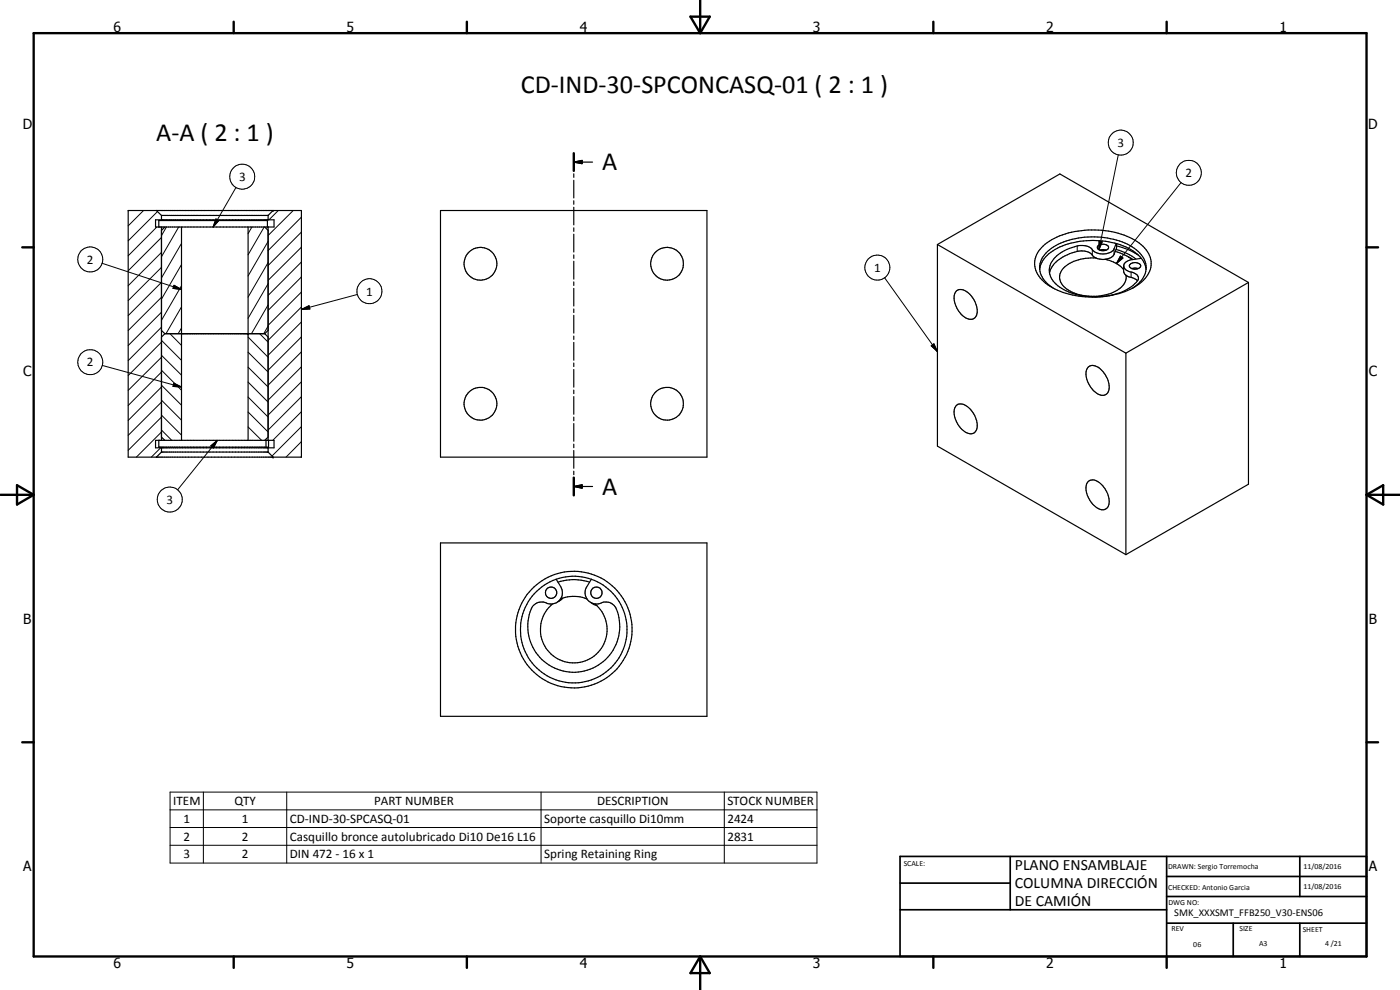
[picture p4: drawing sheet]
<svg xmlns="http://www.w3.org/2000/svg" width="420mm" height="297mm" viewBox="0 0 420 297" stroke-linecap="round" stroke-linejoin="round" font-family="sans-serif">
<g fill="none" stroke="#000" stroke-width=".35">
<path d="M172.2 48.6l2.5-.5v1zM172.2 46v5.3M172.2 52.2v1M172.2 54.1v5.3M172.2 48.6h5.6M38.5 63.2h52v74h-52zM46.7 66h35.5v2.1h-35.5zM46.9 63.2l1.6 1.4M47.7 68.1v-1.9h32.6v1.9M48.5 64.6v1.4M48.5 68.1v64M48.5 64.6h32"/>
<path d="M49.5 68.1l-1 1M54.5 68.1v64M74.5 68.1v64M79.4 68.1l1.1 1M80.5 64.6v1.4M80.5 68.1v64M81.9 63.2l-1.4 1.4M132.2 63.2h80v74h-80zM172.2 60.2v1.1M172.2 62.2v5.3M172.2 68.4v1M172.2 70.3v5.3"/>
<path d="M172.2 76.5v1M172.2 78.4v5.3M281.3 73.4l56.6 32.6M281.3 73.4l36.8-21.2 56.6 32.6M281.3 73.4v60.5l56.6 32.5M313.1 73.8a20.9 20.9 0 0 1 13.5-4.8 22.4 22.4 0 0 1 16.5 4.9 6.7 6.7 0 0 1-.5 10.7 23.5 23.5 0 0 1-16.8 4.5 20.4 20.4 0 0 1-13.6-5.7 6.6 6.6 0 0 1 .9-9.6zM329 77.4a12.7 12.7 0 0 0-10.2 3.4 4.1 4.1 0 0 0 1.8 6.2 14.7 14.7 0 0 0 16-.9 3.9 3.9 0 0 0 1.3-3.5M329.5 73.8a2.23 2.23 0 0 1 3.2 .3 1.71 1.71 0 0 1-2.5 1l-.8-.6zM330.1 75.1l.8-.2 1 .2M331.7 77.8a9.4 9.4 0 0 1 5.5 3.1M334.7 75.4l2.8 1.1 2.5 1.4M334.9 74.8a16.8 16.8 0 0 1 6 2.9"/>
<path d="M335 73.1l-.7 1.6a4.5 4.5 0 0 1-6.9-.2 5.1 5.1 0 0 0-4.1-.7 11.4 11.4 0 0 0-8 5.4 5.7 5.7 0 0 0 2.7 6.9 20.9 20.9 0 0 0 21.5-.1l1.1-.9a1.62 1.62 0 0 0 .5-2.8l-.9-.5a3.8 3.8 0 0 1-2.9-1.7v-.2M335.1 73.8a19 19 0 0 1 6.6 2.8M335.1 73.1a4.6 4.6 0 0 1-1.6 4.1 5 5 0 0 1-5.7-.6 4.1 4.1 0 0 0-4.5-1.2 12.4 12.4 0 0 0-7.5 4.6l-.8 1.9M338.7 77.1l1.2 .8M339.1 79.4a2.06 2.06 0 0 1 3.2 .4 1.97 1.97 0 0 1-3.4 0zM342.5 77.5l-2.7 .4a2.6 2.6 0 0 0-2.5 1.8l-.1 1.7a2.6 2.6 0 0 0 2.7 2l1.5 .8M48.5 99.1l1 1M80.5 99.1l-1.1 1M172.2 84.6v1M172.2 86.5v5.3M172.2 92.7v1.1M172.2 94.6v5.3"/>
<path d="M287 87.4a2.92 2.92 0 0 1 4 .9 7.1 7.1 0 0 1 2.1 6.2 2.04 2.04 0 0 1-3.2 .9 7 7 0 0 1-3.3-7.4zM312 80.8a8 8 0 0 0 4.1 5.7M312 80.8a7.8 7.8 0 0 1 4.9-7.1 24.6 24.6 0 0 1 23.5 .8 7 7 0 0 1 3.5 6.3M312 80.8a7.9 7.9 0 0 1 4.6-6 24.9 24.9 0 0 1 23.4 .5 8 8 0 0 1 3.9 5.5M339.7 80.6l.8-.2 1.1 .2M343.9 80.8a7.8 7.8 0 0 1-4 5.7M374.7 84.8l-36.8 21.2M374.7 84.8v60.5l-36.8 21.1M49.5 100.1h29.9M49.5 100.1l-1 1M79.4 100.1l1.1 1M172.2 100.8v1.1"/>
<path d="M172.2 102.7v5.4M172.2 108.9v1.1M172.2 110.9v5.3M172.2 117.1v1M172.2 119v5.3M326.5 110.2a2.5 2.5 0 0 1 3.8 .5 7.2 7.2 0 0 1 2.6 5.9 2.13 2.13 0 0 1-1.4 2 2.13 2.13 0 0 1-2.4-.6 6.5 6.5 0 0 1-2.8-7.5zM337.9 106v60.4M46.7 132.1h35.5v2.3h-35.5zM47.7 132.1v2.1h32.9v-2.1M48.5 134.4v1.2M48.5 135.6l-1.6 1.6M48.5 135.6h32"/>
<path d="M48.5 131.1l1 1M79.8 132.1v2.1M80.5 134.4v1.2M80.5 135.6l1.4 1.6M80.5 131.1l-1.1 1M172.2 125.1v1.1M172.2 127.1v5.3M172.2 133.3v1M172.2 135.2v5.3M287 121.7a2.92 2.92 0 0 1 4 .9 6.7 6.7 0 0 1 1.9 6.6 2.15 2.15 0 0 1-3.4 .3 6.5 6.5 0 0 1-2.7-7.5zM172.2 146l2.5-.5v1zM172.2 141.4v1"/>
<path d="M172.2 143.3v5.3M172.2 146h5.6M326.5 144.5a2.59 2.59 0 0 1 3.8 .6 6.6 6.6 0 0 1 2.3 6.9 2.17 2.17 0 0 1-3.5 .3 6.9 6.9 0 0 1-2.9-7.2zM132.2 162.9h80v52h-80zM166.9 173.8a6 6 0 0 1 1.9 3.9l-.1 .9-.5 1.1M167.5 174.7a15.7 15.7 0 0 1 9.4 0M168.2 179.7a3.7 3.7 0 0 1-5.1 .9 3.9 3.9 0 0 0-4.3 3.8 13.8 13.8 0 0 0 14.7 17.3 13.8 13.8 0 0 0 11.1-19.7 3.7 3.7 0 0 0-5-.8h-.9l-1.2-.3M168.9 179.5l-1.4 1.1M168.9 179.5l-.7 .2M168.9 179.5a10.5 10.5 0 0 1 7.3 .2M176.2 179.7a4.9 4.9 0 0 0 2.4 1.8l.5 .2M177.5 173.8l-1.4 2.3a3.3 3.3 0 0 0 .1 3.6"/>
<path d="M165.8 181.2a10 10 0 0 0-.9 14.6 10 10 0 0 0 14.6 0 10 10 0 0 0-.9-14.6"/>
<circle cx="144.2" cy="79.1" r="4.9"/>
<circle cx="200.2" cy="79.1" r="4.9"/>
<circle cx="144.2" cy="121.1" r="4.9"/>
<circle cx="200.2" cy="121.1" r="4.9"/>
<circle cx="165.4" cy="177.8" r="1.71"/>
<circle cx="179" cy="177.8" r="1.71"/>
<circle cx="172.2" cy="188.9" r="17.5"/>
<circle cx="172.2" cy="188.9" r="16"/>
</g>
<g fill="none" stroke="#000" stroke-width=".3">
<path d="M70.8 56.3l-6.8 11.8M335.6 46.5l-5.8 28.4M354.4 54.8l-19.3 24.3M30.6 79l23.9 7.9M38.6 63.2l-.1 .1M43.1 63.2l-4.6 4.6M47.1 68.1l-8.6 8.7M47.3 63.5l-8.8 8.8M48.5 75.7l-10 10M48.5 71.2l-10 10M49.9 68.1l-1.4 2.6M53.6 68.1l-5.1 8.9"/>
<path d="M54.5 73l-6 10.4M54.5 79.4l-6 10.3M64.8 65.7l.8 .5-1.6 1.9zM75.6 68.1l-1.1 2M79.3 68.1l-4.8 8.4M80.5 72.4l-6 10.4M80.5 78.8l-6 10.4M83.5 63.2l-2.8 2.8M88 63.2l-7.5 7.5M90.5 78.6l-10 10M90.5 69.6l-10 10.1M90.5 74.2l-10 9.9"/>
<path d="M90.5 65.2l-10 10M323.3 73.8v1.6M327.8 74.9v1.7M329.8 72.4l1 .2-1 2.3zM334.3 74.7v1.6M336.2 76.8l.8 .6-1.9 1.7zM48.5 98.2l-10 10M48.5 93.7l-10 10M48.5 89.2l-10 10M48.5 84.7l-10 10M48.5 80.2l-10 10M52.2 85.6l2.3 1.3-2.6-.4z"/>
<path d="M54.5 85.7l-6 10.4M54.5 92.1l-4.7 8M54.5 98.4l-1 1.7M80.5 85.1l-6 10.4M80.5 91.5l-5 8.6M80.5 97.8l-1.3 2.3M90.5 92.8l2.2-1.1 .3 1zM90.5 87.6l-10 10M90.5 83.1l-10 10M90.5 96.6l-10 10M90.5 92.1l-10 10M107.3 88.3l-16.8 4.5"/>
<path d="M265.5 83.3l15.8 22.2M339.5 81.6v1.6M30.7 109.6l23.8 6.5M48.5 116.1l-10 10.1M48.5 111.6l-10 10.1M48.5 107.2l-10 9.9M48.5 102.7l-10 10M48.5 115.6l6 6M48.5 111.1l6 6M48.5 106.6l6 6M48.5 102.1l6 6M51 100.1l3.5 3.5"/>
<path d="M52.2 115l2.3 1.1-2.6-.1zM74.5 119.1l6 6M74.5 114.6l6 6M74.5 110.2l6 5.9M74.5 105.7l6 5.9M74.5 101.1l6 6.1M77.9 100.1l2.6 2.6M90.5 119l-10 10M90.5 114.6l-10 9.9M90.5 110.1l-10 10M90.5 105.6l-10 10M90.5 101.1l-10 10"/>
<path d="M279.5 103.8l.8-.6 1 2.3zM48.2 134.4l-2.8 2.8M48.5 129.6l-7.6 7.6M48.5 125.1l-10 10M48.5 120.6l-10 10M48.5 129l3.1 3.1M48.5 124.5l6 6.1M48.5 120.1l6 6M63.3 133.8l1.9-1.7-1.2 2.3zM65.2 132.1l-11.9 14.9M74.5 128.1l4 4M74.5 123.6l6 6"/>
<path d="M90.5 137l-.2 .2M90.5 132.5l-4.7 4.7M90.5 128l-8.9 8.8M90.5 123.5l-8.6 8.6M51 237.7h194.2v21.3h-194.2zM61 237.7v21.3M86.1 237.7v21.3M162.4 237.7v21.3M217.4 237.7v21.3M51 243h194.2M51 248.3h194.2M51 253.6h194.2"/>
<circle cx="72.7" cy="53" r="3.8"/>
<circle cx="336.4" cy="42.8" r="3.8"/>
<circle cx="356.8" cy="51.8" r="3.8"/>
<circle cx="27.1" cy="77.8" r="3.8"/>
<circle cx="110.9" cy="87.4" r="3.7"/>
<circle cx="263.3" cy="80.3" r="3.8"/>
<circle cx="27.1" cy="108.7" r="3.8"/>
<circle cx="51" cy="149.9" r="3.8"/>
</g>
<g fill="#000">
<circle cx="81.9" cy="63.2" r=".18"/>
<circle cx="74.5" cy="100.1" r=".18"/>
<circle cx="81.9" cy="137.2" r=".18"/>
</g>
<g fill="none" stroke="#000" stroke-width=".71">
<path d="M10.1 9.9h400v277.1h-400zM70.1 6.5v3.4M140.1 6.5v3.4M207.2 5h5.8l-2.9 4.9zM210.1 0v9.9M280.1 6.5v3.4M350.1 6.5v3.4M172.2 46v5.3M6.7 74.2h3.4M410.1 74.2h3.5M.1 148.5h10M5.1 145.6l5 2.9-5 2.9z"/>
<path d="M172.2 143.3v5.3M410.1 148.5h10M410.1 148.5l5-2.9v5.8zM6.7 222.7h3.4M410.1 222.7h3.5M70.1 287v3.4M140.1 287v3.4M210.1 287v10M210.1 287l2.9 5h-5.8zM280.1 287v3.4M350.1 287v3.4"/>
</g>
<path d="M270.1 257h140v30h-140zM303.2 257v16M350.1 257v30M390.1 257v12M270.1 265h33.1M270.1 273h80M350.1 277h60M350.1 269h60M350.1 263h60M370.1 277v10M390.1 277v10" fill="none" stroke="#000" stroke-width=".51"/>
<path d="M172.2 48.6l2.5-.5v1zM64.8 65.7l.8 .5-1.6 1.9zM329.8 72.4l1 .2-1 2.3zM336.2 76.8l.8 .6-1.9 1.7zM52.2 85.6l2.3 1.3-2.6-.4zM90.5 92.8l2.2-1.1 .3 1zM52.2 115l2.3 1.1-2.6-.1zM279.5 103.8l.8-.6 1 2.3zM63.3 133.8l1.9-1.7-1.2 2.3zM172.2 146l2.5-.5v1z" fill="#000"/>
<g font-size="7.9">
<text x="156.3" y="28">CD-IND-30-SPCONCASQ-01 ( 2 : 1 )</text>
<text x="46.9" y="42.3">A-A ( 2 : 1 )</text>
<text x="180.7" y="51.1">A</text>
<text x="180.7" y="148.5">A</text>
</g>
<g font-size="4.7">
<text x="304.6" y="261.1">PLANO ENSAMBLAJE</text>
<text x="304.6" y="266.5">COLUMNA DIRECCIÓN</text>
<text x="304.6" y="271.9">DE CAMIÓN</text>
</g>
<g font-size="4.2">
<text x="34" y="9.6">6</text>
<text x="104" y="9.6">5</text>
<text x="174" y="9.6">4</text>
<text x="244" y="9.6">3</text>
<text x="314" y="9.6">2</text>
<text x="384" y="9.6">1</text>
<text x="6.8" y="38.7">D</text>
<text x="410.6" y="38.7">D</text>
<text x="7" y="112.9">C</text>
<text x="410.8" y="112.9">C</text>
<text x="7" y="187.1">B</text>
<text x="410.8" y="187.1">B</text>
<text x="7" y="261.4">A</text>
<text x="410.8" y="261.4">A</text>
<text x="34" y="290.4">6</text>
<text x="104" y="290.4">5</text>
<text x="174" y="290.4">4</text>
<text x="244" y="290.4">3</text>
<text x="314" y="290.4">2</text>
<text x="384" y="290.4">1</text>
</g>
<g font-size="3.9">
<text x="335.4" y="44.1">3</text>
<text x="355.8" y="53.1">2</text>
<text x="71.7" y="54.3">3</text>
<text x="26.1" y="79.1">2</text>
<text x="262.3" y="81.6">1</text>
<text x="109.9" y="88.7">1</text>
<text x="26.1" y="109.9">2</text>
<text x="50" y="151.2">3</text>
<text x="52" y="241.6">ITEM</text>
<text x="70.3" y="241.6">QTY</text>
<text x="112.3" y="241.6">PART NUMBER</text>
<text x="179.2" y="241.6">DESCRIPTION</text>
<text x="218.3" y="241.6">STOCK NUMBER</text>
<text x="55.1" y="246.9">1</text>
<text x="72.6" y="246.9">1</text>
<text x="87" y="246.9">CD-IND-30-SPCASQ-01</text>
<text x="163.3" y="247">Soporte casquillo Di10mm</text>
<text x="218.3" y="246.9">2424</text>
<text x="55.1" y="252.2">2</text>
<text x="55.1" y="257.6">3</text>
<text x="72.6" y="252.2">2</text>
<text x="72.6" y="257.6">2</text>
<text x="87" y="252.3">Casquillo bronce autolubricado Di10 De16 L16</text>
<text x="87" y="257.6">DIN 472 - 16 x 1</text>
<text x="163.3" y="257.6">Spring Retaining Ring</text>
<text x="218.3" y="252.2">2831</text>
</g>
<text font-size="3.1" x="352.4" y="275">SMK_XXXSMT_FFB250_V30-ENS06</text>
<g font-size="2.4">
<text x="271.2" y="259.7">SCALE:</text>
<text x="350.6" y="260.8">DRAWN: Sergio Torremocha</text>
<text x="391.2" y="260.6">11/08/2016</text>
<text x="350.6" y="267">CHECKED: Antonio Garcia</text>
<text x="391.2" y="266.7">11/08/2016</text>
<text x="350.6" y="271.4">DWG NO:</text>
<text x="351.6" y="279.3">REV</text>
<text x="372" y="279.4">SIZE</text>
<text x="391" y="279.6">SHEET</text>
<text x="358.1" y="284.1">06</text>
<text x="377.9" y="283.8">A3</text>
<text x="397.7" y="283.8">4 /21</text>
</g>
</svg>
